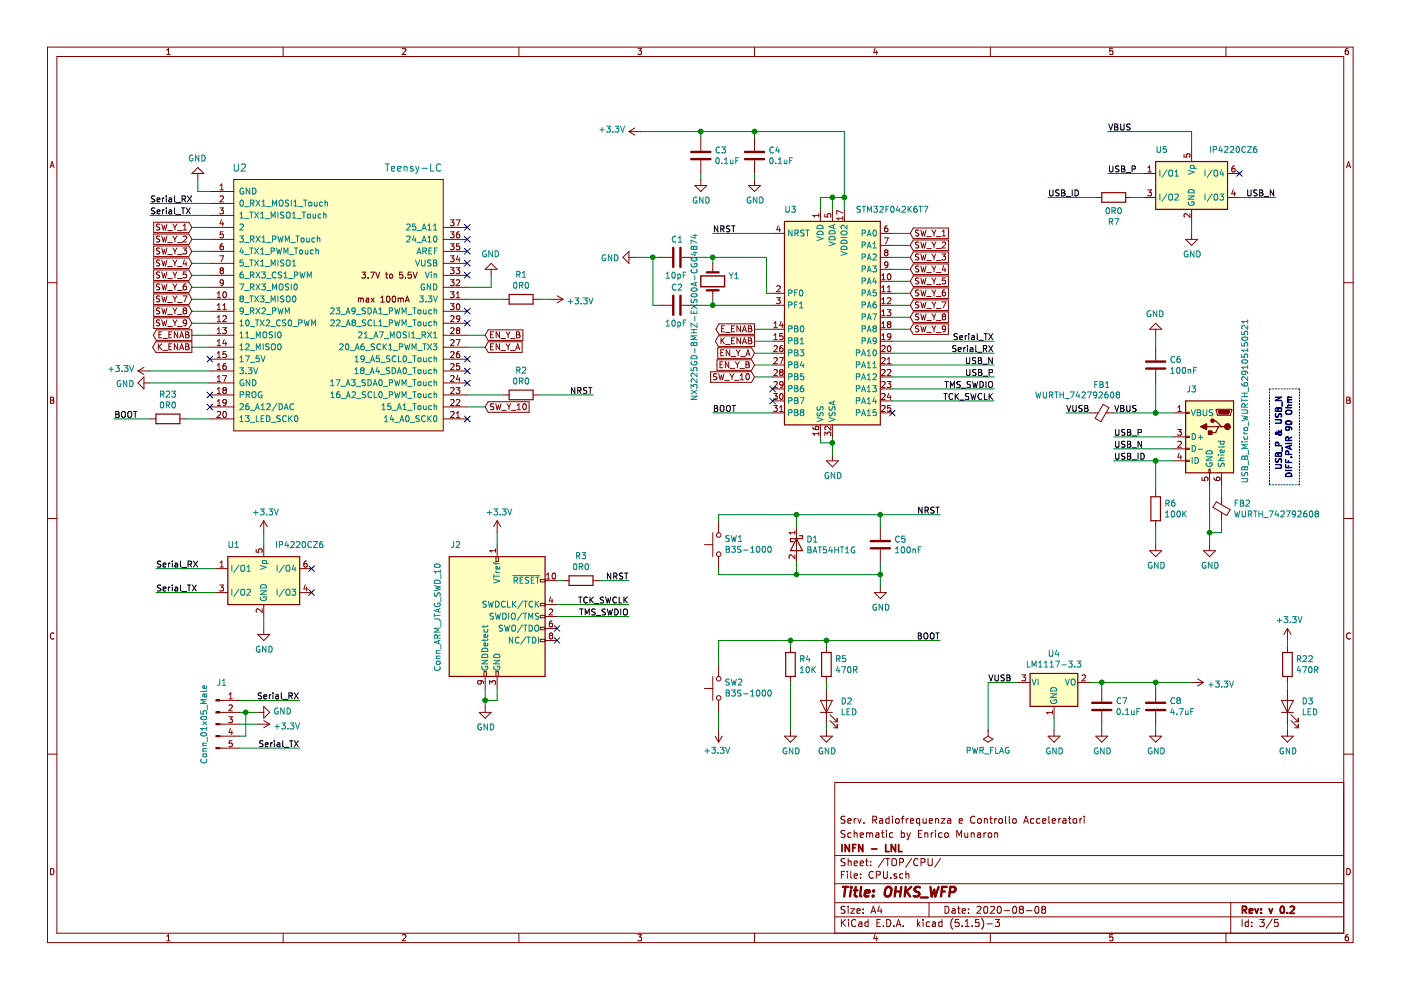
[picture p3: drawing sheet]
EESchema Schematic File Version 4
EELAYER 30 0
EELAYER END
$Descr A4 11693 8268
encoding utf-8
Sheet 3 5
Title "OHKS_WFP"
Date "2020-08-08"
Rev "v 0.2"
Comp "INFN - LNL"
Comment1 "Schematic by Enrico Munaron"
Comment2 "Serv. Radiofrequenza e Controllo Acceleratori"
Comment3 ""
Comment4 ""
$EndDescr
$Comp
L WFP_v2_0:Teensy-LC U2
U 1 1
P 2900 2550
F 0 "U2" H 2000 3700 60  0000 C CNN
F 1 "Teensy-LC" H 3450 3700 60  0000 C CNN
F 2 "WFP_v2_0_Hardware:Teensy_LC" H 2825 3681 60  0001 C CNN
F 3 "" H 2700 2000 60  0000 C CNN
	1    2900 2550
	1    0    0    -1  
$EndComp
$Comp
L MCU_ST_STM32F0:STM32F042K6Tx U3
U 1 1
P 6950 2650
F 0 "U3" H 6600 3550 50  0000 C CNN
F 1 "STM32F042K6T7" H 7450 3550 50  0000 C CNN
F 2 "Package_QFP:LQFP-32_7x7mm_P0.8mm" H 6550 1750 50  0001 R CNN
F 3 "http://www.st.com/st-web-ui/static/active/en/resource/technical/document/datasheet/DM00105814.pdf" H 6950 2650 50  0001 C CNN
	1    6950 2650
	1    0    0    -1  
$EndComp
$Comp
L Connector:USB_B_Micro J3
U 1 1
P 10100 3650
F 0 "J3" H 10250 4050 50  0000 C CNN
F 1 "USB_B_Micro_WURTH_629105150521" V 9800 3950 50  0000 C CNN
F 2 "Connector_USB:USB_Micro-B_Wuerth_629105150521" H 10250 3600 50  0001 C CNN
F 3 "~" H 10250 3600 50  0001 C CNN
	1    10100 3650
	-1   0    0    -1  
$EndComp
$Comp
L WFP_v2_0:IP4220CZ6 U5
U 1 1
P 9950 1550
F 0 "U5" H 9700 1850 50  0000 C CNN
F 1 "IP4220CZ6" H 10300 1850 50  0000 C CNN
F 2 "WFP_v2_0_Hardware:SOT-457" H 9950 1550 50  0001 C CNN
F 3 "" H 9000 1450 50  0001 C CNN
	1    9950 1550
	1    0    0    -1  
$EndComp
$Comp
L WFP_v2_0:WURTH_742792608 FB2
U 1 1
P 10200 4250
F 0 "FB2" H 10300 4296 50  0000 L CNN
F 1 "WURTH_742792608" H 10300 4205 50  0000 L CNN
F 2 "Inductor_SMD:L_0603_1608Metric_Pad1.05x0.95mm_HandSolder" V 10130 4250 50  0001 C CNN
F 3 "" H 10200 4250 50  0001 C CNN
	1    10200 4250
	1    0    0    -1  
$EndComp
Text GLabel 7600 1950 2    50   Input ~ 0
SW_Y_1
Text GLabel 7600 2050 2    50   Input ~ 0
SW_Y_2
Text GLabel 6300 2850 0    50   Output ~ 0
K_ENAB
Text GLabel 7600 2350 2    50   Input ~ 0
SW_Y_5
Text GLabel 7600 2450 2    50   Input ~ 0
SW_Y_6
Text GLabel 7600 2750 2    50   Input ~ 0
SW_Y_9
Text GLabel 6300 3150 0    50   Input ~ 0
SW_Y_10
Text GLabel 7600 2250 2    50   Input ~ 0
SW_Y_4
Text GLabel 7600 2150 2    50   Input ~ 0
SW_Y_3
Text GLabel 7600 2650 2    50   Input ~ 0
SW_Y_8
Text GLabel 7600 2550 2    50   Input ~ 0
SW_Y_7
Text GLabel 6300 2950 0    50   Input ~ 0
EN_Y_A
Text GLabel 6300 3050 0    50   Input ~ 0
EN_Y_B
Text GLabel 6300 2750 0    50   Output ~ 0
E_ENAB
$Comp
L Device:C C?
U 1 1
P 6300 1300
AR Path="/5E847863/5E847AAF/61687241" Ref="C?"  Part="1" 
AR Path="/5E847863/5E847AAD/61687241" Ref="C4"  Part="1" 
F 0 "C4" H 6415 1346 50  0000 L CNN
F 1 "0.1uF" H 6415 1255 50  0000 L CNN
F 2 "Capacitor_SMD:C_0603_1608Metric_Pad1.05x0.95mm_HandSolder" H 6338 1150 50  0001 C CNN
F 3 "~" H 6300 1300 50  0001 C CNN
	1    6300 1300
	1    0    0    -1  
$EndComp
$Comp
L Device:C C?
U 1 1
P 5850 1300
AR Path="/5E847863/5E847AAF/61687247" Ref="C?"  Part="1" 
AR Path="/5E847863/5E847AAD/61687247" Ref="C3"  Part="1" 
F 0 "C3" H 5965 1346 50  0000 L CNN
F 1 "0.1uF" H 5965 1255 50  0000 L CNN
F 2 "Capacitor_SMD:C_0603_1608Metric_Pad1.05x0.95mm_HandSolder" H 5888 1150 50  0001 C CNN
F 3 "~" H 5850 1300 50  0001 C CNN
	1    5850 1300
	1    0    0    -1  
$EndComp
$Comp
L power:GND #PWR?
U 1 1
P 6300 1500
AR Path="/5E847863/5E847AAF/6168724D" Ref="#PWR?"  Part="1" 
AR Path="/5E847863/5E847AAD/6168724D" Ref="#PWR015"  Part="1" 
F 0 "#PWR015" H 6300 1250 50  0001 C CNN
F 1 "GND" H 6305 1327 50  0000 C CNN
F 2 "" H 6300 1500 50  0001 C CNN
F 3 "" H 6300 1500 50  0001 C CNN
	1    6300 1500
	1    0    0    -1  
$EndComp
$Comp
L power:GND #PWR?
U 1 1
P 5850 1500
AR Path="/5E847863/5E847AAF/61687253" Ref="#PWR?"  Part="1" 
AR Path="/5E847863/5E847AAD/61687253" Ref="#PWR014"  Part="1" 
F 0 "#PWR014" H 5850 1250 50  0001 C CNN
F 1 "GND" H 5855 1327 50  0000 C CNN
F 2 "" H 5850 1500 50  0001 C CNN
F 3 "" H 5850 1500 50  0001 C CNN
	1    5850 1500
	1    0    0    -1  
$EndComp
Wire Wire Line
	6300 1450 6300 1500
Wire Wire Line
	5850 1450 5850 1500
$Comp
L Connector:Conn_ARM_JTAG_SWD_10 J2
U 1 1
P 4150 5150
F 0 "J2" H 3850 5750 50  0000 R CNN
F 1 "Conn_ARM_JTAG_SWD_10" V 3650 5600 50  0000 R CNN
F 2 "Connector_PinHeader_1.27mm:PinHeader_2x05_P1.27mm_Vertical_SMD" H 4150 5150 50  0001 C CNN
F 3 "http://infocenter.arm.com/help/topic/com.arm.doc.ddi0314h/DDI0314H_coresight_components_trm.pdf" V 3800 3900 50  0001 C CNN
	1    4150 5150
	1    0    0    -1  
$EndComp
$Comp
L power:GND #PWR?
U 1 1
P 4050 5900
AR Path="/5E847863/5E847AAF/6168D4BD" Ref="#PWR?"  Part="1" 
AR Path="/5E847863/5E847AAD/6168D4BD" Ref="#PWR010"  Part="1" 
F 0 "#PWR010" H 4050 5650 50  0001 C CNN
F 1 "GND" H 4055 5727 50  0000 C CNN
F 2 "" H 4050 5900 50  0001 C CNN
F 3 "" H 4050 5900 50  0001 C CNN
	1    4050 5900
	1    0    0    -1  
$EndComp
Wire Wire Line
	4050 5750 4050 5850
Wire Wire Line
	4050 5850 4150 5850
Wire Wire Line
	4150 5850 4150 5750
Connection ~ 4050 5850
Wire Wire Line
	4050 5850 4050 5900
$Comp
L power:+3.3V #PWR?
U 1 1
P 4150 4450
AR Path="/5E847863/5E847AAF/6168D9A7" Ref="#PWR?"  Part="1" 
AR Path="/5E847863/5E847AAD/6168D9A7" Ref="#PWR011"  Part="1" 
F 0 "#PWR011" H 4150 4300 50  0001 C CNN
F 1 "+3.3V" H 4165 4623 50  0000 C CNN
F 2 "" H 4150 4450 50  0001 C CNN
F 3 "" H 4150 4450 50  0001 C CNN
	1    4150 4450
	1    0    0    -1  
$EndComp
Wire Wire Line
	4150 4450 4150 4550
Text Label 5250 4850 2    50   ~ 0
NRST
Text Label 5250 5050 2    50   ~ 0
TCK_SWCLK
Text Label 5250 5150 2    50   ~ 0
TMS_SWDIO
NoConn ~ 4650 5250
NoConn ~ 4650 5350
Text Label 8300 3350 2    50   ~ 0
TCK_SWCLK
Text Label 8300 3250 2    50   ~ 0
TMS_SWDIO
$Comp
L WFP_v2_0:B3S-1000 SW1
U 1 1
P 6000 4550
F 0 "SW1" V 6046 4502 50  0000 R CNN
F 1 "B3S-1000" V 5955 4502 50  0000 R CNN
F 2 "WFP_v2_0_Hardware:Omron_B3S-1000" H 6000 4750 50  0001 C CNN
F 3 "" H 6000 4750 50  0001 C CNN
	1    6000 4550
	0    -1   -1   0   
$EndComp
$Comp
L Device:C C?
U 1 1
P 7350 4550
AR Path="/5E847863/5E847AAF/6169BDDB" Ref="C?"  Part="1" 
AR Path="/5E847863/5E847AAD/6169BDDB" Ref="C5"  Part="1" 
F 0 "C5" H 7465 4596 50  0000 L CNN
F 1 "100nF" H 7465 4505 50  0000 L CNN
F 2 "Capacitor_SMD:C_0603_1608Metric_Pad1.05x0.95mm_HandSolder" H 7388 4400 50  0001 C CNN
F 3 "~" H 7350 4550 50  0001 C CNN
	1    7350 4550
	1    0    0    -1  
$EndComp
Wire Wire Line
	6000 4750 6000 4800
$Comp
L power:GND #PWR?
U 1 1
P 7350 4900
AR Path="/5E847863/5E847AAF/6169EAC1" Ref="#PWR?"  Part="1" 
AR Path="/5E847863/5E847AAD/6169EAC1" Ref="#PWR020"  Part="1" 
F 0 "#PWR020" H 7350 4650 50  0001 C CNN
F 1 "GND" H 7355 4727 50  0000 C CNN
F 2 "" H 7350 4900 50  0001 C CNN
F 3 "" H 7350 4900 50  0001 C CNN
	1    7350 4900
	1    0    0    -1  
$EndComp
Wire Wire Line
	7350 4800 7350 4700
Wire Wire Line
	6000 4350 6000 4300
Wire Wire Line
	7350 4300 7350 4400
Wire Wire Line
	7350 4300 7850 4300
Text Label 7850 4300 2    50   ~ 0
NRST
$Comp
L Device:R R3
U 1 1
P 4850 4850
F 0 "R3" V 4643 4850 50  0000 C CNN
F 1 "0R0" V 4734 4850 50  0000 C CNN
F 2 "Resistor_SMD:R_0603_1608Metric_Pad1.05x0.95mm_HandSolder" V 4780 4850 50  0001 C CNN
F 3 "~" H 4850 4850 50  0001 C CNN
	1    4850 4850
	0    1    1    0   
$EndComp
Wire Wire Line
	4700 4850 4650 4850
Wire Wire Line
	5000 4850 5250 4850
Wire Wire Line
	4650 5050 5250 5050
Wire Wire Line
	4650 5150 5250 5150
Text Label 5950 1950 0    50   ~ 0
NRST
Wire Wire Line
	5950 1950 6450 1950
Wire Wire Line
	6950 1750 6950 1650
Wire Wire Line
	6950 1650 7050 1650
Wire Wire Line
	7050 1650 7050 1750
Wire Wire Line
	6850 1750 6850 1650
Wire Wire Line
	6850 1650 6950 1650
Connection ~ 6950 1650
$Comp
L WFP_v2_0:BAT54HT1G D1
U 1 1
P 6650 4550
F 0 "D1" V 6604 4630 50  0000 L CNN
F 1 "BAT54HT1G" V 6695 4630 50  0000 L CNN
F 2 "Diode_SMD:D_SOD-323_HandSoldering" H 6650 4375 50  0001 C CNN
F 3 "" H 6650 4550 50  0001 C CNN
	1    6650 4550
	0    1    1    0   
$EndComp
Connection ~ 7350 4300
Wire Wire Line
	6000 4300 6650 4300
Wire Wire Line
	6650 4400 6650 4300
Connection ~ 6650 4300
Wire Wire Line
	6650 4300 7350 4300
Wire Wire Line
	6650 4700 6650 4800
Wire Wire Line
	6650 4800 7350 4800
Connection ~ 6650 4800
Wire Wire Line
	6000 4800 6650 4800
Wire Wire Line
	6300 1100 5850 1100
Wire Wire Line
	5850 1100 5850 1150
Connection ~ 6300 1100
Wire Wire Line
	6300 1100 6300 1150
Text GLabel 1600 1900 0    50   Input ~ 0
SW_Y_1
Text GLabel 1600 2000 0    50   Input ~ 0
SW_Y_2
Text GLabel 1600 2300 0    50   Input ~ 0
SW_Y_5
Text GLabel 1600 2400 0    50   Input ~ 0
SW_Y_6
Text GLabel 1600 2700 0    50   Input ~ 0
SW_Y_9
Text GLabel 4050 3400 2    50   Input ~ 0
SW_Y_10
Text GLabel 1600 2200 0    50   Input ~ 0
SW_Y_4
Text GLabel 1600 2100 0    50   Input ~ 0
SW_Y_3
Text GLabel 1600 2600 0    50   Input ~ 0
SW_Y_8
Text GLabel 1600 2500 0    50   Input ~ 0
SW_Y_7
Text GLabel 4050 2900 2    50   Input ~ 0
EN_Y_A
Text GLabel 1600 2900 0    50   Output ~ 0
K_ENAB
Text GLabel 1600 2800 0    50   Output ~ 0
E_ENAB
Wire Wire Line
	7600 1950 7450 1950
Wire Wire Line
	7600 2050 7450 2050
Wire Wire Line
	7600 2150 7450 2150
Wire Wire Line
	7600 2250 7450 2250
Wire Wire Line
	7450 2350 7600 2350
Wire Wire Line
	7600 2450 7450 2450
Wire Wire Line
	7600 2550 7450 2550
Wire Wire Line
	7600 2650 7450 2650
Wire Wire Line
	7600 2750 7450 2750
Wire Wire Line
	6300 3150 6450 3150
Wire Wire Line
	6300 2950 6450 2950
Wire Wire Line
	6300 3050 6450 3050
Wire Wire Line
	6450 2750 6300 2750
Wire Wire Line
	6450 2850 6300 2850
Wire Wire Line
	4050 2900 3900 2900
Text GLabel 4050 2800 2    50   Input ~ 0
EN_Y_B
Wire Wire Line
	4050 2800 3900 2800
Text Label 4950 3300 2    50   ~ 0
NRST
$Comp
L Device:R R2
U 1 1
P 4350 3300
F 0 "R2" V 4143 3300 50  0000 C CNN
F 1 "0R0" V 4234 3300 50  0000 C CNN
F 2 "Resistor_SMD:R_0603_1608Metric_Pad1.05x0.95mm_HandSolder" V 4280 3300 50  0001 C CNN
F 3 "~" H 4350 3300 50  0001 C CNN
	1    4350 3300
	0    1    1    0   
$EndComp
NoConn ~ 3900 3200
NoConn ~ 3900 3100
NoConn ~ 3900 3000
Wire Wire Line
	3900 3400 4050 3400
NoConn ~ 3900 3500
NoConn ~ 3900 2700
NoConn ~ 3900 2600
NoConn ~ 3900 1900
NoConn ~ 3900 2000
NoConn ~ 3900 2100
NoConn ~ 3900 2200
NoConn ~ 3900 2300
$Comp
L Device:R R1
U 1 1
P 4350 2500
F 0 "R1" V 4143 2500 50  0000 C CNN
F 1 "0R0" V 4234 2500 50  0000 C CNN
F 2 "Resistor_SMD:R_0603_1608Metric_Pad1.05x0.95mm_HandSolder" V 4280 2500 50  0001 C CNN
F 3 "~" H 4350 2500 50  0001 C CNN
	1    4350 2500
	0    1    1    0   
$EndComp
$Comp
L power:GND #PWR?
U 1 1
P 4100 2300
AR Path="/5E847863/5E847AAF/616D90CD" Ref="#PWR?"  Part="1" 
AR Path="/5E847863/5E847AAD/616D90CD" Ref="#PWR08"  Part="1" 
F 0 "#PWR08" H 4100 2050 50  0001 C CNN
F 1 "GND" H 4105 2127 50  0000 C CNN
F 2 "" H 4100 2300 50  0001 C CNN
F 3 "" H 4100 2300 50  0001 C CNN
	1    4100 2300
	-1   0    0    1   
$EndComp
Wire Wire Line
	3900 2400 4100 2400
Wire Wire Line
	4100 2400 4100 2300
Wire Wire Line
	3900 2500 4200 2500
Wire Wire Line
	4500 2500 4600 2500
Wire Wire Line
	3900 3300 4200 3300
$Comp
L power:GND #PWR?
U 1 1
P 6950 3800
AR Path="/5E847863/5E847AAF/616E9C77" Ref="#PWR?"  Part="1" 
AR Path="/5E847863/5E847AAD/616E9C77" Ref="#PWR017"  Part="1" 
F 0 "#PWR017" H 6950 3550 50  0001 C CNN
F 1 "GND" H 6955 3627 50  0000 C CNN
F 2 "" H 6950 3800 50  0001 C CNN
F 3 "" H 6950 3800 50  0001 C CNN
	1    6950 3800
	1    0    0    -1  
$EndComp
Wire Wire Line
	6850 3650 6850 3700
Wire Wire Line
	6850 3700 6950 3700
Wire Wire Line
	6950 3700 6950 3650
Wire Wire Line
	6950 3700 6950 3800
Connection ~ 6950 3700
Wire Wire Line
	1600 1900 1750 1900
Wire Wire Line
	1600 2000 1750 2000
Wire Wire Line
	1600 2100 1750 2100
Wire Wire Line
	1600 2200 1750 2200
Wire Wire Line
	1600 2300 1750 2300
Wire Wire Line
	1600 2400 1750 2400
Wire Wire Line
	1600 2500 1750 2500
Wire Wire Line
	1600 2600 1750 2600
Wire Wire Line
	1600 2700 1750 2700
Wire Wire Line
	1600 2800 1750 2800
Wire Wire Line
	1600 2900 1750 2900
Text Label 1250 1800 0    50   ~ 0
Serial_TX
Wire Wire Line
	1250 1800 1750 1800
Text Label 1250 1700 0    50   ~ 0
Serial_RX
Wire Wire Line
	1250 1700 1750 1700
$Comp
L power:GND #PWR?
U 1 1
P 1650 1500
AR Path="/5E847863/5E847AAF/6170B6F5" Ref="#PWR?"  Part="1" 
AR Path="/5E847863/5E847AAD/6170B6F5" Ref="#PWR03"  Part="1" 
F 0 "#PWR03" H 1650 1250 50  0001 C CNN
F 1 "GND" H 1655 1327 50  0000 C CNN
F 2 "" H 1650 1500 50  0001 C CNN
F 3 "" H 1650 1500 50  0001 C CNN
	1    1650 1500
	-1   0    0    1   
$EndComp
Wire Wire Line
	1750 1600 1650 1600
Wire Wire Line
	1650 1600 1650 1500
Text Label 2500 6250 2    50   ~ 0
Serial_TX
Wire Wire Line
	2500 6250 2000 6250
Text Label 2500 5850 2    50   ~ 0
Serial_RX
Wire Wire Line
	2500 5850 2000 5850
$Comp
L power:+3.3V #PWR09
U 1 1
P 4600 2500
F 0 "#PWR09" H 4600 2350 50  0001 C CNN
F 1 "+3.3V" V 4615 2628 50  0000 L CNN
F 2 "" H 4600 2500 50  0001 C CNN
F 3 "" H 4600 2500 50  0001 C CNN
	1    4600 2500
	0    1    1    0   
$EndComp
Wire Wire Line
	4500 3300 4950 3300
$Comp
L power:GND #PWR02
U 1 1
P 1250 3200
F 0 "#PWR02" H 1250 2950 50  0001 C CNN
F 1 "GND" V 1255 3072 50  0000 R CNN
F 2 "" H 1250 3200 50  0001 C CNN
F 3 "" H 1250 3200 50  0001 C CNN
	1    1250 3200
	0    1    1    0   
$EndComp
$Comp
L power:+3.3V #PWR01
U 1 1
P 1250 3100
F 0 "#PWR01" H 1250 2950 50  0001 C CNN
F 1 "+3.3V" V 1265 3228 50  0000 L CNN
F 2 "" H 1250 3100 50  0001 C CNN
F 3 "" H 1250 3100 50  0001 C CNN
	1    1250 3100
	0    -1   -1   0   
$EndComp
$Comp
L WFP_v2_0:IP4220CZ6 U1
U 1 1
P 2200 4850
F 0 "U1" H 1950 5150 50  0000 C CNN
F 1 "IP4220CZ6" H 2500 5150 50  0000 C CNN
F 2 "WFP_v2_0_Hardware:SOT-457" H 2200 4850 50  0001 C CNN
F 3 "" H 1250 4750 50  0001 C CNN
	1    2200 4850
	1    0    0    -1  
$EndComp
Text Label 1300 4950 0    50   ~ 0
Serial_TX
Wire Wire Line
	1300 4950 1800 4950
Text Label 1300 4750 0    50   ~ 0
Serial_RX
Wire Wire Line
	1300 4750 1800 4750
$Comp
L power:+3.3V #PWR?
U 1 1
P 2200 4450
AR Path="/5E847863/5E847AAF/61741C27" Ref="#PWR?"  Part="1" 
AR Path="/5E847863/5E847AAD/61741C27" Ref="#PWR06"  Part="1" 
F 0 "#PWR06" H 2200 4300 50  0001 C CNN
F 1 "+3.3V" H 2215 4623 50  0000 C CNN
F 2 "" H 2200 4450 50  0001 C CNN
F 3 "" H 2200 4450 50  0001 C CNN
	1    2200 4450
	1    0    0    -1  
$EndComp
$Comp
L power:GND #PWR?
U 1 1
P 2200 5250
AR Path="/5E847863/5E847AAF/61742295" Ref="#PWR?"  Part="1" 
AR Path="/5E847863/5E847AAD/61742295" Ref="#PWR07"  Part="1" 
F 0 "#PWR07" H 2200 5000 50  0001 C CNN
F 1 "GND" H 2205 5077 50  0000 C CNN
F 2 "" H 2200 5250 50  0001 C CNN
F 3 "" H 2200 5250 50  0001 C CNN
	1    2200 5250
	1    0    0    -1  
$EndComp
Wire Wire Line
	2200 5250 2200 5150
Wire Wire Line
	2200 4550 2200 4450
NoConn ~ 2600 4750
NoConn ~ 2600 4950
$Comp
L power:GND #PWR?
U 1 1
P 9950 1950
AR Path="/5E847863/5E847AAF/61751048" Ref="#PWR?"  Part="1" 
AR Path="/5E847863/5E847AAD/61751048" Ref="#PWR022"  Part="1" 
F 0 "#PWR022" H 9950 1700 50  0001 C CNN
F 1 "GND" H 9955 1777 50  0000 C CNN
F 2 "" H 9950 1950 50  0001 C CNN
F 3 "" H 9950 1950 50  0001 C CNN
	1    9950 1950
	1    0    0    -1  
$EndComp
Wire Wire Line
	9950 1950 9950 1850
Text Label 8300 3150 2    50   ~ 0
USB_P
Text Label 8300 3050 2    50   ~ 0
USB_N
Text Label 8750 1650 0    50   ~ 0
USB_ID
Wire Wire Line
	9300 3850 9650 3850
Text Label 9300 3850 0    50   ~ 0
USB_ID
Text Label 9300 3650 0    50   ~ 0
USB_P
Wire Wire Line
	9300 3650 9800 3650
Text Label 9300 3750 0    50   ~ 0
USB_N
Wire Wire Line
	9300 3750 9800 3750
Text Notes 10800 3300 3    50   ~ 10
USB_P & USB_N\nDIFF.PAIR 90 Ohm
Wire Notes Line
	10850 3250 10850 4050
Wire Notes Line
	10850 4050 10600 4050
Wire Notes Line
	10600 4050 10600 3250
Wire Notes Line
	10600 3250 10850 3250
$Comp
L Device:R R?
U 1 1
P 9650 4250
AR Path="/5E847863/5E847AAF/6168A2AD" Ref="R?"  Part="1" 
AR Path="/5E847863/5E847AAD/6168A2AD" Ref="R6"  Part="1" 
F 0 "R6" H 9720 4296 50  0000 L CNN
F 1 "100K" H 9720 4205 50  0000 L CNN
F 2 "Resistor_SMD:R_0603_1608Metric_Pad1.05x0.95mm_HandSolder" V 9580 4250 50  0001 C CNN
F 3 "~" H 9650 4250 50  0001 C CNN
	1    9650 4250
	1    0    0    -1  
$EndComp
Connection ~ 9650 3850
Wire Wire Line
	9650 3850 9800 3850
$Comp
L Device:C C?
U 1 1
P 9650 3050
AR Path="/5E847863/5E847AAF/616928CB" Ref="C?"  Part="1" 
AR Path="/5E847863/5E847AAD/616928CB" Ref="C6"  Part="1" 
F 0 "C6" H 9765 3096 50  0000 L CNN
F 1 "100nF" H 9765 3005 50  0000 L CNN
F 2 "Capacitor_SMD:C_0603_1608Metric_Pad1.05x0.95mm_HandSolder" H 9688 2900 50  0001 C CNN
F 3 "~" H 9650 3050 50  0001 C CNN
	1    9650 3050
	1    0    0    -1  
$EndComp
Wire Wire Line
	9800 3450 9650 3450
Wire Wire Line
	9650 3450 9650 3200
$Comp
L power:GND #PWR?
U 1 1
P 9650 2800
AR Path="/5E847863/5E847AAF/61697EB5" Ref="#PWR?"  Part="1" 
AR Path="/5E847863/5E847AAD/61697EB5" Ref="#PWR023"  Part="1" 
F 0 "#PWR023" H 9650 2550 50  0001 C CNN
F 1 "GND" H 9655 2627 50  0000 C CNN
F 2 "" H 9650 2800 50  0001 C CNN
F 3 "" H 9650 2800 50  0001 C CNN
	1    9650 2800
	-1   0    0    1   
$EndComp
Wire Wire Line
	9650 2900 9650 2800
$Comp
L WFP_v2_0:WURTH_742792608 FB1
U 1 1
P 9200 3450
F 0 "FB1" V 8963 3450 50  0000 C CNN
F 1 "WURTH_742792608" V 9050 3250 50  0000 C CNN
F 2 "Inductor_SMD:L_0603_1608Metric_Pad1.05x0.95mm_HandSolder" V 9130 3450 50  0001 C CNN
F 3 "" H 9200 3450 50  0001 C CNN
	1    9200 3450
	0    1    1    0   
$EndComp
Text Label 8900 3450 0    50   ~ 0
VUSB
Text Label 9250 1100 0    50   ~ 0
VBUS
Wire Wire Line
	9950 1100 9950 1250
Wire Wire Line
	9250 1100 9950 1100
Wire Wire Line
	10200 4050 10200 4150
Wire Wire Line
	10100 4450 10200 4450
Wire Wire Line
	10200 4450 10200 4350
Wire Wire Line
	10100 4050 10100 4450
$Comp
L power:GND #PWR?
U 1 1
P 10100 4550
AR Path="/5E847863/5E847AAF/616B8A4B" Ref="#PWR?"  Part="1" 
AR Path="/5E847863/5E847AAD/616B8A4B" Ref="#PWR026"  Part="1" 
F 0 "#PWR026" H 10100 4300 50  0001 C CNN
F 1 "GND" H 10105 4377 50  0000 C CNN
F 2 "" H 10100 4550 50  0001 C CNN
F 3 "" H 10100 4550 50  0001 C CNN
	1    10100 4550
	1    0    0    -1  
$EndComp
Wire Wire Line
	10100 4450 10100 4550
Connection ~ 10100 4450
Wire Wire Line
	7050 1100 7050 1650
Connection ~ 7050 1650
Wire Wire Line
	6300 1100 7050 1100
$Comp
L power:+3.3V #PWR013
U 1 1
P 5350 1100
F 0 "#PWR013" H 5350 950 50  0001 C CNN
F 1 "+3.3V" V 5365 1228 50  0000 L CNN
F 2 "" H 5350 1100 50  0001 C CNN
F 3 "" H 5350 1100 50  0001 C CNN
	1    5350 1100
	0    -1   -1   0   
$EndComp
$Comp
L power:GND #PWR?
U 1 1
P 9650 4550
AR Path="/5E847863/5E847AAF/61714B80" Ref="#PWR?"  Part="1" 
AR Path="/5E847863/5E847AAD/61714B80" Ref="#PWR024"  Part="1" 
F 0 "#PWR024" H 9650 4300 50  0001 C CNN
F 1 "GND" H 9655 4377 50  0000 C CNN
F 2 "" H 9650 4550 50  0001 C CNN
F 3 "" H 9650 4550 50  0001 C CNN
	1    9650 4550
	1    0    0    -1  
$EndComp
Wire Wire Line
	9650 4550 9650 4400
Wire Wire Line
	9650 3850 9650 4100
Wire Wire Line
	7450 3350 8300 3350
Wire Wire Line
	7450 3250 8300 3250
Wire Wire Line
	7450 3150 8300 3150
Wire Wire Line
	7450 3050 8300 3050
Wire Wire Line
	7450 2950 8300 2950
Text Label 8300 2950 2    50   ~ 0
Serial_RX
Wire Wire Line
	7450 2850 8300 2850
Text Label 8300 2850 2    50   ~ 0
Serial_TX
$Comp
L Device:Crystal Y1
U 1 1
P 5950 2350
F 0 "Y1" V 5904 2481 50  0000 L CNN
F 1 "NX3225GD-8MHZ-EXS00A-CG04874" H 5550 2200 50  0000 L CNN
F 2 "WFP_v2_0_Hardware:Crystal_SMD_3225-2Pin_3.2x2.5mm" H 5950 2350 50  0001 C CNN
F 3 "https://www.mouser.it/datasheet/2/905/c_NX3225GD_STD_CRA_3_e-1317534.pdf" H 5950 2350 50  0001 C CNN
	1    5950 2350
	0    1    1    0   
$EndComp
Wire Wire Line
	6450 2550 5950 2550
Wire Wire Line
	5950 2550 5950 2500
Wire Wire Line
	5950 2200 5950 2150
Wire Wire Line
	5950 2150 6400 2150
Wire Wire Line
	6400 2150 6400 2450
Wire Wire Line
	6400 2450 6450 2450
$Comp
L Device:C C?
U 1 1
P 5650 2150
AR Path="/5E847863/5E847AAF/617722EF" Ref="C?"  Part="1" 
AR Path="/5E847863/5E847AAD/617722EF" Ref="C1"  Part="1" 
F 0 "C1" V 5500 2100 50  0000 L CNN
F 1 "10pF" V 5800 2050 50  0000 L CNN
F 2 "Capacitor_SMD:C_0603_1608Metric_Pad1.05x0.95mm_HandSolder" H 5688 2000 50  0001 C CNN
F 3 "~" H 5650 2150 50  0001 C CNN
	1    5650 2150
	0    1    1    0   
$EndComp
$Comp
L Device:C C?
U 1 1
P 5650 2550
AR Path="/5E847863/5E847AAF/61772DF6" Ref="C?"  Part="1" 
AR Path="/5E847863/5E847AAD/61772DF6" Ref="C2"  Part="1" 
F 0 "C2" V 5500 2500 50  0000 L CNN
F 1 "10pF" V 5800 2450 50  0000 L CNN
F 2 "Capacitor_SMD:C_0603_1608Metric_Pad1.05x0.95mm_HandSolder" H 5688 2400 50  0001 C CNN
F 3 "~" H 5650 2550 50  0001 C CNN
	1    5650 2550
	0    1    1    0   
$EndComp
Wire Wire Line
	5800 2150 5950 2150
Connection ~ 5950 2150
Wire Wire Line
	5800 2550 5950 2550
Connection ~ 5950 2550
$Comp
L power:GND #PWR012
U 1 1
P 5300 2150
F 0 "#PWR012" H 5300 1900 50  0001 C CNN
F 1 "GND" V 5305 2022 50  0000 R CNN
F 2 "" H 5300 2150 50  0001 C CNN
F 3 "" H 5300 2150 50  0001 C CNN
	1    5300 2150
	0    1    1    0   
$EndComp
Wire Wire Line
	5450 2150 5450 2550
Wire Wire Line
	5450 2550 5500 2550
Connection ~ 5450 2150
Wire Wire Line
	5450 2150 5500 2150
Wire Wire Line
	5300 2150 5450 2150
Wire Wire Line
	5350 1100 5850 1100
Connection ~ 5850 1100
$Comp
L Device:R R7
U 1 1
P 9300 1650
F 0 "R7" V 9093 1650 50  0000 C CNN
F 1 "0R0" V 9184 1650 50  0000 C CNN
F 2 "Resistor_SMD:R_0603_1608Metric_Pad1.05x0.95mm_HandSolder" V 9230 1650 50  0001 C CNN
F 3 "~" H 9300 1650 50  0001 C CNN
	1    9300 1650
	0    -1   -1   0   
$EndComp
Wire Wire Line
	9150 1650 8750 1650
Text Label 5950 3450 0    50   ~ 0
BOOT
Wire Wire Line
	5950 3450 6450 3450
$Comp
L WFP_v2_0:B3S-1000 SW2
U 1 1
P 6000 5750
F 0 "SW2" V 6046 5702 50  0000 R CNN
F 1 "B3S-1000" V 5955 5702 50  0000 R CNN
F 2 "WFP_v2_0_Hardware:Omron_B3S-1000" H 6000 5950 50  0001 C CNN
F 3 "" H 6000 5950 50  0001 C CNN
	1    6000 5750
	0    -1   -1   0   
$EndComp
$Comp
L power:GND #PWR?
U 1 1
P 6900 6100
AR Path="/5E847863/5E847AAF/617D9D73" Ref="#PWR?"  Part="1" 
AR Path="/5E847863/5E847AAD/617D9D73" Ref="#PWR019"  Part="1" 
F 0 "#PWR019" H 6900 5850 50  0001 C CNN
F 1 "GND" H 6905 5927 50  0000 C CNN
F 2 "" H 6900 6100 50  0001 C CNN
F 3 "" H 6900 6100 50  0001 C CNN
	1    6900 6100
	1    0    0    -1  
$EndComp
Text Label 7850 5350 2    50   ~ 0
BOOT
$Comp
L power:+3.3V #PWR?
U 1 1
P 6000 6100
AR Path="/5E847863/5E847AAF/617E024F" Ref="#PWR?"  Part="1" 
AR Path="/5E847863/5E847AAD/617E024F" Ref="#PWR016"  Part="1" 
F 0 "#PWR016" H 6000 5950 50  0001 C CNN
F 1 "+3.3V" H 6015 6273 50  0000 C CNN
F 2 "" H 6000 6100 50  0001 C CNN
F 3 "" H 6000 6100 50  0001 C CNN
	1    6000 6100
	-1   0    0    1   
$EndComp
$Comp
L Device:LED D2
U 1 1
P 6900 5900
F 0 "D2" V 6939 5783 50  0000 R CNN
F 1 "LED" V 6848 5783 50  0000 R CNN
F 2 "LED_SMD:LED_0805_2012Metric_Pad1.15x1.40mm_HandSolder" H 6900 5900 50  0001 C CNN
F 3 "~" H 6900 5900 50  0001 C CNN
	1    6900 5900
	0    -1   -1   0   
$EndComp
$Comp
L Device:R R?
U 1 1
P 6900 5550
AR Path="/5E847863/5E847AAF/617E96DF" Ref="R?"  Part="1" 
AR Path="/5E847863/5E847AAD/617E96DF" Ref="R5"  Part="1" 
F 0 "R5" H 6970 5596 50  0000 L CNN
F 1 "470R" H 6970 5505 50  0000 L CNN
F 2 "Resistor_SMD:R_0603_1608Metric_Pad1.05x0.95mm_HandSolder" V 6830 5550 50  0001 C CNN
F 3 "~" H 6900 5550 50  0001 C CNN
	1    6900 5550
	1    0    0    -1  
$EndComp
Wire Wire Line
	6900 5400 6900 5350
Wire Wire Line
	6900 5750 6900 5700
Wire Wire Line
	6900 6100 6900 6050
Wire Wire Line
	6000 5350 6000 5550
Wire Wire Line
	6000 5950 6000 6100
$Comp
L Device:R R?
U 1 1
P 6600 5550
AR Path="/5E847863/5E847AAF/61836459" Ref="R?"  Part="1" 
AR Path="/5E847863/5E847AAD/61836459" Ref="R4"  Part="1" 
F 0 "R4" H 6670 5596 50  0000 L CNN
F 1 "10K" H 6670 5505 50  0000 L CNN
F 2 "Resistor_SMD:R_0603_1608Metric_Pad1.05x0.95mm_HandSolder" V 6530 5550 50  0001 C CNN
F 3 "~" H 6600 5550 50  0001 C CNN
	1    6600 5550
	1    0    0    -1  
$EndComp
Wire Wire Line
	6000 5350 6600 5350
Wire Wire Line
	6600 5400 6600 5350
Connection ~ 6600 5350
Wire Wire Line
	6600 5350 6900 5350
Wire Wire Line
	6600 5700 6600 6100
$Comp
L power:GND #PWR?
U 1 1
P 6600 6100
AR Path="/5E847863/5E847AAF/6184FAB5" Ref="#PWR?"  Part="1" 
AR Path="/5E847863/5E847AAD/6184FAB5" Ref="#PWR018"  Part="1" 
F 0 "#PWR018" H 6600 5850 50  0001 C CNN
F 1 "GND" H 6605 5927 50  0000 C CNN
F 2 "" H 6600 6100 50  0001 C CNN
F 3 "" H 6600 6100 50  0001 C CNN
	1    6600 6100
	1    0    0    -1  
$EndComp
$Comp
L Connector:Conn_01x05_Male J1
U 1 1
P 1800 6050
F 0 "J1" H 1850 6400 50  0000 C CNN
F 1 "Conn_01x05_Male" V 1700 6050 50  0000 C CNN
F 2 "Connector_PinHeader_2.54mm:PinHeader_1x05_P2.54mm_Vertical" H 1800 6050 50  0001 C CNN
F 3 "~" H 1800 6050 50  0001 C CNN
	1    1800 6050
	1    0    0    -1  
$EndComp
Wire Wire Line
	2000 6050 2150 6050
$Comp
L power:+3.3V #PWR05
U 1 1
P 2150 6050
F 0 "#PWR05" H 2150 5900 50  0001 C CNN
F 1 "+3.3V" V 2165 6178 50  0000 L CNN
F 2 "" H 2150 6050 50  0001 C CNN
F 3 "" H 2150 6050 50  0001 C CNN
	1    2150 6050
	0    1    1    0   
$EndComp
$Comp
L power:GND #PWR04
U 1 1
P 2150 5950
F 0 "#PWR04" H 2150 5700 50  0001 C CNN
F 1 "GND" V 2155 5822 50  0000 R CNN
F 2 "" H 2150 5950 50  0001 C CNN
F 3 "" H 2150 5950 50  0001 C CNN
	1    2150 5950
	0    -1   -1   0   
$EndComp
Wire Wire Line
	2000 5950 2050 5950
Wire Wire Line
	2050 5950 2050 6150
Wire Wire Line
	2050 6150 2000 6150
Connection ~ 2050 5950
Wire Wire Line
	2050 5950 2150 5950
$Comp
L Regulator_Linear:LM1117-3.3 U4
U 1 1
P 8800 5700
F 0 "U4" H 8800 5942 50  0000 C CNN
F 1 "LM1117-3.3" H 8800 5851 50  0000 C CNN
F 2 "Package_TO_SOT_SMD:SOT-223-3_TabPin2" H 8800 5700 50  0001 C CNN
F 3 "http://www.ti.com/lit/ds/symlink/lm1117.pdf" H 8800 5700 50  0001 C CNN
	1    8800 5700
	1    0    0    -1  
$EndComp
Text Label 8250 5700 0    50   ~ 0
VUSB
Wire Wire Line
	8500 5700 8250 5700
$Comp
L power:GND #PWR?
U 1 1
P 8800 6100
AR Path="/5E847863/5E847AAF/618B69A2" Ref="#PWR?"  Part="1" 
AR Path="/5E847863/5E847AAD/618B69A2" Ref="#PWR021"  Part="1" 
F 0 "#PWR021" H 8800 5850 50  0001 C CNN
F 1 "GND" H 8805 5927 50  0000 C CNN
F 2 "" H 8800 6100 50  0001 C CNN
F 3 "" H 8800 6100 50  0001 C CNN
	1    8800 6100
	1    0    0    -1  
$EndComp
$Comp
L power:+3.3V #PWR028
U 1 1
P 9950 5700
F 0 "#PWR028" H 9950 5550 50  0001 C CNN
F 1 "+3.3V" V 9965 5828 50  0000 L CNN
F 2 "" H 9950 5700 50  0001 C CNN
F 3 "" H 9950 5700 50  0001 C CNN
	1    9950 5700
	0    1    1    0   
$EndComp
Wire Wire Line
	9100 5700 9200 5700
$Comp
L Device:C C?
U 1 1
P 9200 5900
AR Path="/5E847863/5E847AAF/618C4B21" Ref="C?"  Part="1" 
AR Path="/5E847863/5E847AAD/618C4B21" Ref="C7"  Part="1" 
F 0 "C7" H 9315 5946 50  0000 L CNN
F 1 "0.1uF" H 9315 5855 50  0000 L CNN
F 2 "Capacitor_SMD:C_0603_1608Metric_Pad1.05x0.95mm_HandSolder" H 9238 5750 50  0001 C CNN
F 3 "~" H 9200 5900 50  0001 C CNN
	1    9200 5900
	1    0    0    -1  
$EndComp
Wire Wire Line
	8800 6000 8800 6100
$Comp
L power:GND #PWR?
U 1 1
P 9200 6100
AR Path="/5E847863/5E847AAF/618CC856" Ref="#PWR?"  Part="1" 
AR Path="/5E847863/5E847AAD/618CC856" Ref="#PWR025"  Part="1" 
F 0 "#PWR025" H 9200 5850 50  0001 C CNN
F 1 "GND" H 9205 5927 50  0000 C CNN
F 2 "" H 9200 6100 50  0001 C CNN
F 3 "" H 9200 6100 50  0001 C CNN
	1    9200 6100
	1    0    0    -1  
$EndComp
Wire Wire Line
	9200 6100 9200 6050
Wire Wire Line
	9200 5750 9200 5700
Connection ~ 9200 5700
$Comp
L Device:C C?
U 1 1
P 9650 5900
AR Path="/5E847863/5E847AAF/618DAD3F" Ref="C?"  Part="1" 
AR Path="/5E847863/5E847AAD/618DAD3F" Ref="C8"  Part="1" 
F 0 "C8" H 9765 5946 50  0000 L CNN
F 1 "4.7uF" H 9765 5855 50  0000 L CNN
F 2 "Capacitor_SMD:C_0805_2012Metric_Pad1.15x1.40mm_HandSolder" H 9688 5750 50  0001 C CNN
F 3 "~" H 9650 5900 50  0001 C CNN
	1    9650 5900
	1    0    0    -1  
$EndComp
Wire Wire Line
	9650 5700 9650 5750
Wire Wire Line
	9200 5700 9650 5700
Wire Wire Line
	9650 5700 9950 5700
Connection ~ 9650 5700
$Comp
L power:GND #PWR?
U 1 1
P 9650 6100
AR Path="/5E847863/5E847AAF/618E9C41" Ref="#PWR?"  Part="1" 
AR Path="/5E847863/5E847AAD/618E9C41" Ref="#PWR027"  Part="1" 
F 0 "#PWR027" H 9650 5850 50  0001 C CNN
F 1 "GND" H 9655 5927 50  0000 C CNN
F 2 "" H 9650 6100 50  0001 C CNN
F 3 "" H 9650 6100 50  0001 C CNN
	1    9650 6100
	1    0    0    -1  
$EndComp
Wire Wire Line
	9650 6100 9650 6050
NoConn ~ 7450 3450
NoConn ~ 6450 3350
NoConn ~ 6450 3250
NoConn ~ 1750 3000
NoConn ~ 1750 3300
NoConn ~ 1750 3400
Wire Wire Line
	7350 4800 7350 4900
Connection ~ 7350 4800
Wire Wire Line
	6900 5350 7850 5350
Connection ~ 6900 5350
$Comp
L power:PWR_FLAG #FLG0101
U 1 1
P 8250 6100
F 0 "#FLG0101" H 8250 6175 50  0001 C CNN
F 1 "PWR_FLAG" H 8250 6273 50  0000 C CNN
F 2 "" H 8250 6100 50  0001 C CNN
F 3 "~" H 8250 6100 50  0001 C CNN
	1    8250 6100
	-1   0    0    1   
$EndComp
Wire Wire Line
	8250 6100 8250 5700
$Comp
L power:GND #PWR?
U 1 1
P 10750 6100
AR Path="/5E847863/5E847AAF/616D8BE1" Ref="#PWR?"  Part="1" 
AR Path="/5E847863/5E847AAD/616D8BE1" Ref="#PWR060"  Part="1" 
F 0 "#PWR060" H 10750 5850 50  0001 C CNN
F 1 "GND" H 10755 5927 50  0000 C CNN
F 2 "" H 10750 6100 50  0001 C CNN
F 3 "" H 10750 6100 50  0001 C CNN
	1    10750 6100
	1    0    0    -1  
$EndComp
$Comp
L Device:LED D3
U 1 1
P 10750 5900
F 0 "D3" V 10789 5783 50  0000 R CNN
F 1 "LED" V 10698 5783 50  0000 R CNN
F 2 "LED_SMD:LED_0805_2012Metric_Pad1.15x1.40mm_HandSolder" H 10750 5900 50  0001 C CNN
F 3 "~" H 10750 5900 50  0001 C CNN
	1    10750 5900
	0    -1   -1   0   
$EndComp
$Comp
L Device:R R?
U 1 1
P 10750 5550
AR Path="/5E847863/5E847AAF/616D8BED" Ref="R?"  Part="1" 
AR Path="/5E847863/5E847AAD/616D8BED" Ref="R22"  Part="1" 
F 0 "R22" H 10820 5596 50  0000 L CNN
F 1 "470R" H 10820 5505 50  0000 L CNN
F 2 "Resistor_SMD:R_0603_1608Metric_Pad1.05x0.95mm_HandSolder" V 10680 5550 50  0001 C CNN
F 3 "~" H 10750 5550 50  0001 C CNN
	1    10750 5550
	1    0    0    -1  
$EndComp
Wire Wire Line
	10750 5400 10750 5350
Wire Wire Line
	10750 5750 10750 5700
Wire Wire Line
	10750 6100 10750 6050
$Comp
L power:+3.3V #PWR?
U 1 1
P 10750 5350
AR Path="/5E847863/5E847AAF/616DF5B0" Ref="#PWR?"  Part="1" 
AR Path="/5E847863/5E847AAD/616DF5B0" Ref="#PWR059"  Part="1" 
F 0 "#PWR059" H 10750 5200 50  0001 C CNN
F 1 "+3.3V" H 10765 5523 50  0000 C CNN
F 2 "" H 10750 5350 50  0001 C CNN
F 3 "" H 10750 5350 50  0001 C CNN
	1    10750 5350
	1    0    0    -1  
$EndComp
Wire Wire Line
	9450 1650 9550 1650
Wire Wire Line
	9250 1450 9550 1450
Text Label 9250 1450 0    50   ~ 0
USB_P
$Comp
L Device:R R23
U 1 1
P 1400 3500
F 0 "R23" V 1193 3500 50  0000 C CNN
F 1 "0R0" V 1284 3500 50  0000 C CNN
F 2 "Resistor_SMD:R_0603_1608Metric_Pad1.05x0.95mm_HandSolder" V 1330 3500 50  0001 C CNN
F 3 "~" H 1400 3500 50  0001 C CNN
	1    1400 3500
	0    1    1    0   
$EndComp
Wire Wire Line
	1750 3500 1550 3500
Text Label 950  3500 0    50   ~ 0
BOOT
Wire Wire Line
	1250 3100 1750 3100
Wire Wire Line
	1250 3200 1750 3200
Wire Wire Line
	1250 3500 950  3500
Text Label 9300 3450 0    50   ~ 0
VBUS
Connection ~ 9650 3450
Wire Wire Line
	9300 3450 9650 3450
Wire Wire Line
	9100 3450 8900 3450
Wire Wire Line
	10650 1650 10350 1650
Text Label 10650 1650 2    50   ~ 0
USB_N
NoConn ~ 10350 1450
$EndSCHEMATC
